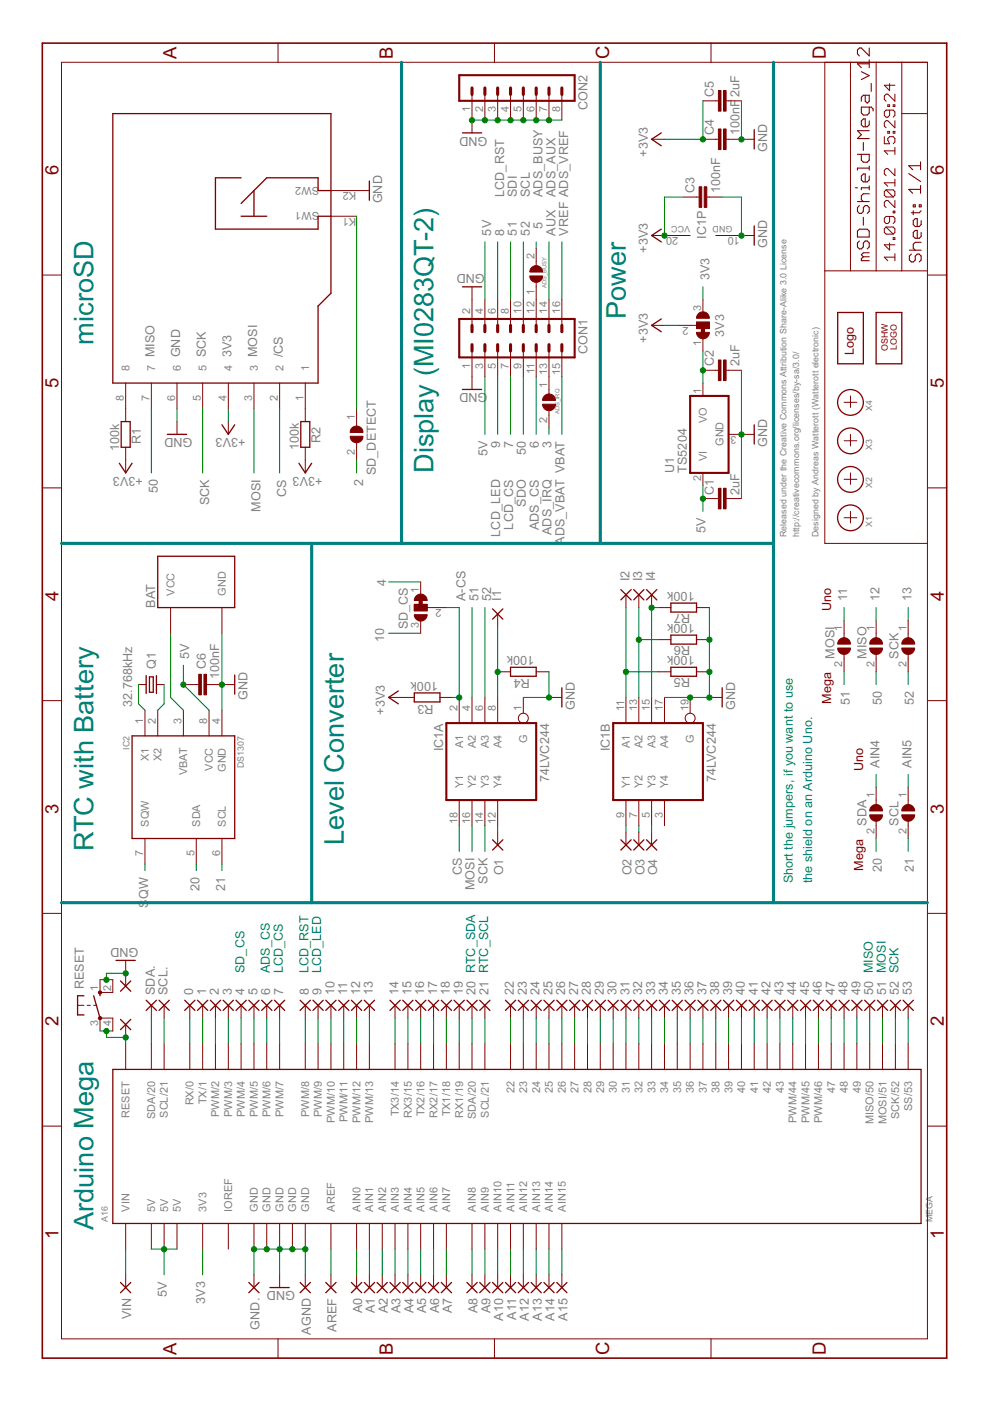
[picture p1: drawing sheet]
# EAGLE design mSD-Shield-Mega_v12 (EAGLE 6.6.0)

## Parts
0  1,6/0,8  [1,6/0,8]
1  1,6/0,8  [1,6/0,8]
2  1,6/0,8  [1,6/0,8]
3  1,6/0,8  [1,6/0,8]
3V3  SJ2W  [SJ_2]
4  1,6/0,8  [1,6/0,8]
5  1,6/0,8  [1,6/0,8]
6  1,6/0,8  [1,6/0,8]
7  1,6/0,8  [1,6/0,8]
8  1,6/0,8  [1,6/0,8]
9  1,6/0,8  [1,6/0,8]
10  1,6/0,8  [1,6/0,8]
11  1,6/0,8  [1,6/0,8]
12  1,6/0,8  [1,6/0,8]
13  1,6/0,8  [1,6/0,8]
14  1,6/0,8  [1,6/0,8]
15  1,6/0,8  [1,6/0,8]
16  1,6/0,8  [1,6/0,8]
17  1,6/0,8  [1,6/0,8]
18  1,6/0,8  [1,6/0,8]
19  1,6/0,8  [1,6/0,8]
20  1,6/0,8  [1,6/0,8]
21  1,6/0,8  [1,6/0,8]
22  1,6/0,8  [1,6/0,8]
23  1,6/0,8  [1,6/0,8]
24  1,6/0,8  [1,6/0,8]
25  1,6/0,8  [1,6/0,8]
26  1,6/0,8  [1,6/0,8]
27  1,6/0,8  [1,6/0,8]
28  1,6/0,8  [1,6/0,8]
29  1,6/0,8  [1,6/0,8]
30  1,6/0,8  [1,6/0,8]
31  1,6/0,8  [1,6/0,8]
32  1,6/0,8  [1,6/0,8]
33  1,6/0,8  [1,6/0,8]
34  1,6/0,8  [1,6/0,8]
35  1,6/0,8  [1,6/0,8]
36  1,6/0,8  [1,6/0,8]
37  1,6/0,8  [1,6/0,8]
38  1,6/0,8  [1,6/0,8]
39  1,6/0,8  [1,6/0,8]
40  1,6/0,8  [1,6/0,8]
41  1,6/0,8  [1,6/0,8]
42  1,6/0,8  [1,6/0,8]
43  1,6/0,8  [1,6/0,8]
44  1,6/0,8  [1,6/0,8]
45  1,6/0,8  [1,6/0,8]
46  1,6/0,8  [1,6/0,8]
47  1,6/0,8  [1,6/0,8]
48  1,6/0,8  [1,6/0,8]
49  1,6/0,8  [1,6/0,8]
50  1,6/0,8  [1,6/0,8]
51  1,6/0,8  [1,6/0,8]
52  1,6/0,8  [1,6/0,8]
53  1,6/0,8  [1,6/0,8]
A0  1,6/0,8  [1,6/0,8]
A1  1,6/0,8  [1,6/0,8]
A2  1,6/0,8  [1,6/0,8]
A3  1,6/0,8  [1,6/0,8]
A4  1,6/0,8  [1,6/0,8]
A5  1,6/0,8  [1,6/0,8]
A6  1,6/0,8  [1,6/0,8]
A7  1,6/0,8  [1,6/0,8]
A8  1,6/0,8  [1,6/0,8]
A9  1,6/0,8  [1,6/0,8]
A10  1,6/0,8  [1,6/0,8]
A11  1,6/0,8  [1,6/0,8]
A12  1,6/0,8  [1,6/0,8]
A13  1,6/0,8  [1,6/0,8]
A14  1,6/0,8  [1,6/0,8]
A15  1,6/0,8  [1,6/0,8]
A16  MEGA  [MEGA]
ADS_BUSY  SJ  [SJ]
ADS_IRQ  SJ  [SJ]
AGND  1,6/0,8  [1,6/0,8]
AREF  1,6/0,8  [1,6/0,8]
BAT  4UC-05581  [4UC-05581]
C1  2uF  C-EUC0805  [C0805]
C2  2uF  C-EUC0805  [C0805]
C3  100nF  C-EUC0603  [C0603]
C4  100nF  C-EUC0603  [C0603]
C5  2uF  C-EUC0603  [C0603]
C6  100nF  C-EUC0603  [C0603]
CON1  MA08-2  [MA08-2]
CON2  MA08-1  [MA08-1]
GND  SMD2  [SMD1,27-2,54]
GND.  1,6/0,8  [1,6/0,8]
I1  SMD2  [SMD1,27-2,54]
I2  SMD2  [SMD1,27-2,54]
I3  SMD2  [SMD1,27-2,54]
I4  SMD2  [SMD1,27-2,54]
IC1  74LVC244  74HC244DW  [SO20W]
IC2  DS1307  [SO8]
LOGO1  WE-LOGO  WE-LOGOPLACE  [WE-LOGO]
LOGO2  OSHW_LOGO_6MILX0100-NT  [OSHW_6X100_NOTEXT]
MISO  SJ  [SJ]
MOSI  SJ  [SJ]
O1  SMD2  [SMD1,27-2,54]
O2  SMD2  [SMD1,27-2,54]
O3  SMD2  [SMD1,27-2,54]
O4  SMD2  [SMD1,27-2,54]
Q1  32.768kHz  CRYSTALTC26V  [TC26V]
R1  100k  R-EU_R0603  [R0603]
R2  100k  R-EU_R0603  [R0603]
R3  100k  R-EU_R0603  [R0603]
R4  100k  R-EU_R0603  [R0603]
R5  100k  R-EU_R0603  [R0603]
R6  100k  R-EU_R0603  [R0603]
R7  100k  R-EU_R0603  [R0603]
RESET  10-XX  [B3F-10XX]
RST  SMD2  [SMD1,27-2,54]
SCK  SJ  [SJ]
SCL  SJ  [SJ]
SCL.  1,6/0,8  [1,6/0,8]
SD_CS  SJ2W  [SJ_2]
SD_DETECT  SJ  [SJ]
SDA  SJ  [SJ]
SDA.  1,6/0,8  [1,6/0,8]
U1  TS5204  [SOT23]
VIN  1,6/0,8  [1,6/0,8]
X1  PASSER  [PASSER]
X2  PASSER  [PASSER]
X3  PASSER  [PASSER]
X4  PASSER  [PASSER]
X5  MICRO-SD  [MICRO-SD]

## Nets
0: 0.1(P) A16.0(RX/0)
1: 1.1(P) A16.1(TX/1)
2: 2.1(P) A16.2(PWM/2) SD_DETECT.2
3: 3.1(P) A16.3(PWM/3) ADS_IRQ.2
3V3: 3V3.3 A16.3V3
3V_OUT: 3V3.1 C2.1 U1.1(VO)
4: 4.1(P) A16.4(PWM/4) SD_CS.1
5: 5.1(P) A16.5(PWM/5) ADS_BUSY.2
5V: A16.5V1(5V) A16.5V2(5V) A16.5V3(5V) C1.1 C6.2 CON1.3 CON1.4 IC2.8(VCC) U1.2(VI)
6: 6.1(P) A16.6(PWM/6) CON1.11
7: 7.1(P) A16.7(PWM/7) CON1.7
8: 8.1(P) A16.8(PWM/8) CON1.6
9: 9.1(P) A16.9(PWM/9) CON1.5
10: 10.1(P) A16.10(PWM/10) SD_CS.3
11: 11.1(P) A16.11(PWM/11) MOSI.1
12: 12.1(P) A16.12(PWM/12) MISO.1
13: 13.1(P) A16.13(PWM/13) SCK.1
14: 14.1(P) A16.14(TX3/14)
15: 15.1(P) A16.15(RX3/15)
16: 16.1(P) A16.16(TX2/16)
17: 17.1(P) A16.17(RX2/17)
18: 18.1(P) A16.18(TX1/18)
19: 19.1(P) A16.19(RX1/19)
20: 20.1(P) A16.20(SDA/20) IC2.5(SDA) SDA.2
21: 21.1(P) A16.21(SCL/21) IC2.6(SCL) SCL.2
22: 22.1(P) A16.22
23: 23.1(P) A16.23
24: 24.1(P) A16.24
25: 25.1(P) A16.25
26: 26.1(P) A16.26
27: 27.1(P) A16.27
28: 28.1(P) A16.28
29: 29.1(P) A16.29
30: 30.1(P) A16.30
31: 31.1(P) A16.31
32: 32.1(P) A16.32
33: 33.1(P) A16.33
34: 34.1(P) A16.34
35: 35.1(P) A16.35
36: 36.1(P) A16.36
37: 37.1(P) A16.37
38: 38.1(P) A16.38
39: 39.1(P) A16.39
40: 40.1(P) A16.40
41: 41.1(P) A16.41
42: 42.1(P) A16.42
43: 43.1(P) A16.43
44: 44.1(P) A16.44(PWM/44)
45: 45.1(P) A16.45(PWM/45)
46: 46.1(P) A16.46(PWM/46)
47: 47.1(P) A16.47
48: 48.1(P) A16.48
49: 49.1(P) A16.49
50: 50.1(P) A16.50(MISO/50) CON1.9 MISO.2 X5.7
51: 51.1(P) A16.51(MOSI/51) CON1.8 IC1.4(A:A2) MOSI.2
52: 52.1(P) A16.52(SCK/52) CON1.10 IC1.6(A:A3) SCK.2
53: 53.1(P) A16.53(SS/53)
+3V3: 3V3.2 C3.1 C4.1 C5.1 IC1.20(P:VCC) R1.1 R2.1 R3.2 X5.4
A-CS: IC1.2(A:A1) R3.1 SD_CS.2
ADS_BUSY: ADS_BUSY.1 CON1.12
ADS_IRQ: ADS_IRQ.1 CON1.13
AIN0: A0.1(P) A16.AIN0
AIN1: A1.1(P) A16.AIN1
AIN2: A2.1(P) A16.AIN2
AIN3: A3.1(P) A16.AIN3
AIN4: A4.1(P) A16.AIN4 SDA.1
AIN5: A5.1(P) A16.AIN5 SCL.1
AIN6: A6.1(P) A16.AIN6
AIN7: A7.1(P) A16.AIN7
AIN8: A8.1(P) A16.AIN8
AIN9: A9.1(P) A16.AIN9
AIN10: A10.1(P) A16.AIN10
AIN11: A11.1(P) A16.AIN11
AIN12: A12.1(P) A16.AIN12
AIN13: A13.1(P) A16.AIN13
AIN14: A14.1(P) A16.AIN14
AIN15: A15.1(P) A16.AIN15
AUX: CON1.14
BAT: BAT.VCC IC2.3(VBAT)
CS: IC1.18(A:Y1) X5.2
DETECT: SD_DETECT.1 X5.K1(SW1)
GND: A16.GND1(GND) A16.GND2(GND) A16.GND3(GND) A16.GND4(GND) A16.GND5(GND) AGND.1(P) BAT.GND C1.2 C2.2 C3.2 C4.2 C5.2 C6.1 CON1.1 CON1.2 CON2.1 CON2.2 CON2.3 CON2.4 CON2.5 CON2.6 CON2.7 CON2.8 GND.1(P) GND..1(P) IC1.1(A:G) IC1.10(P:GND) IC1.17(B:A4) IC1.19(B:G) IC2.4(GND) R4.1 R5.1 R6.1 R7.1 RESET.1(S) RESET.2(S1) U1.3(GND) X5.6 X5.K2(SW2)
I-1: I1.1(P) IC1.8(A:A4) R4.2
I-2: I2.1(P) IC1.11(B:A1) R5.2
I-3: I3.1(P) IC1.13(B:A2) R6.2
I-4: I4.1(P) IC1.15(B:A3) R7.2
MOSI: IC1.16(A:Y2) X5.3
N$2: A16.SDA(SDA/20) SDA..1(P)
N$3: A16.SCL(SCL/21) SCL..1(P)
N$5: IC2.1(X1) Q1.2
N$6: IC2.2(X2) Q1.1
N$16: R2.2 X5.1
N$17: R1.2 X5.8
N$18: A16.VIN VIN.1(P)
N$50: A16.AREF AREF.1(P)
O-1: IC1.12(A:Y4) O1.1(P)
O-2: IC1.9(B:Y1) O2.1(P)
O-3: IC1.7(B:Y2) O3.1(P)
O-4: IC1.5(B:Y3) O4.1(P)
RST: A16.RST(RESET) RESET.3(P) RESET.4(P1) RST.1(P)
SCK: IC1.14(A:Y3) X5.5
SQW: IC2.7(SQW)
VBAT: CON1.15
VREF: CON1.16
Unconnected: IC1.3(B:Y4)

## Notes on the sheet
- Arduino Mega | RTC with Battery | microSD
- SD_CS
- ADS_CS
- LCD_CS
- LCD_RST
- LCD_LED
- Level Converter
- Display (MI0283QT-2)
- RTC_SDA
- RTC_SCL | LCD_LED
- LCD_CS | LCD_RST
- SDO | SDI
- ADS_CS | SCL
- ADS_IRQ | ADS_BUSY
- ADS_VBAT | ADS_AUX
- ADS_VREF
- Power
- Released under the Creative Commons Attribution Share-Alike License
- Short the jumpers, if you want to use
- http://creativecommons.org/licenses/by-sa/4.0/
- the shield on an Arduino Uno.
- Designed by Andreas Watterott (Watterott electronic)
- Mega | Uno
- Mega | Uno
- MISO
- MOSI
- SCK

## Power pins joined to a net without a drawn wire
IOREF: A16.IOREF
